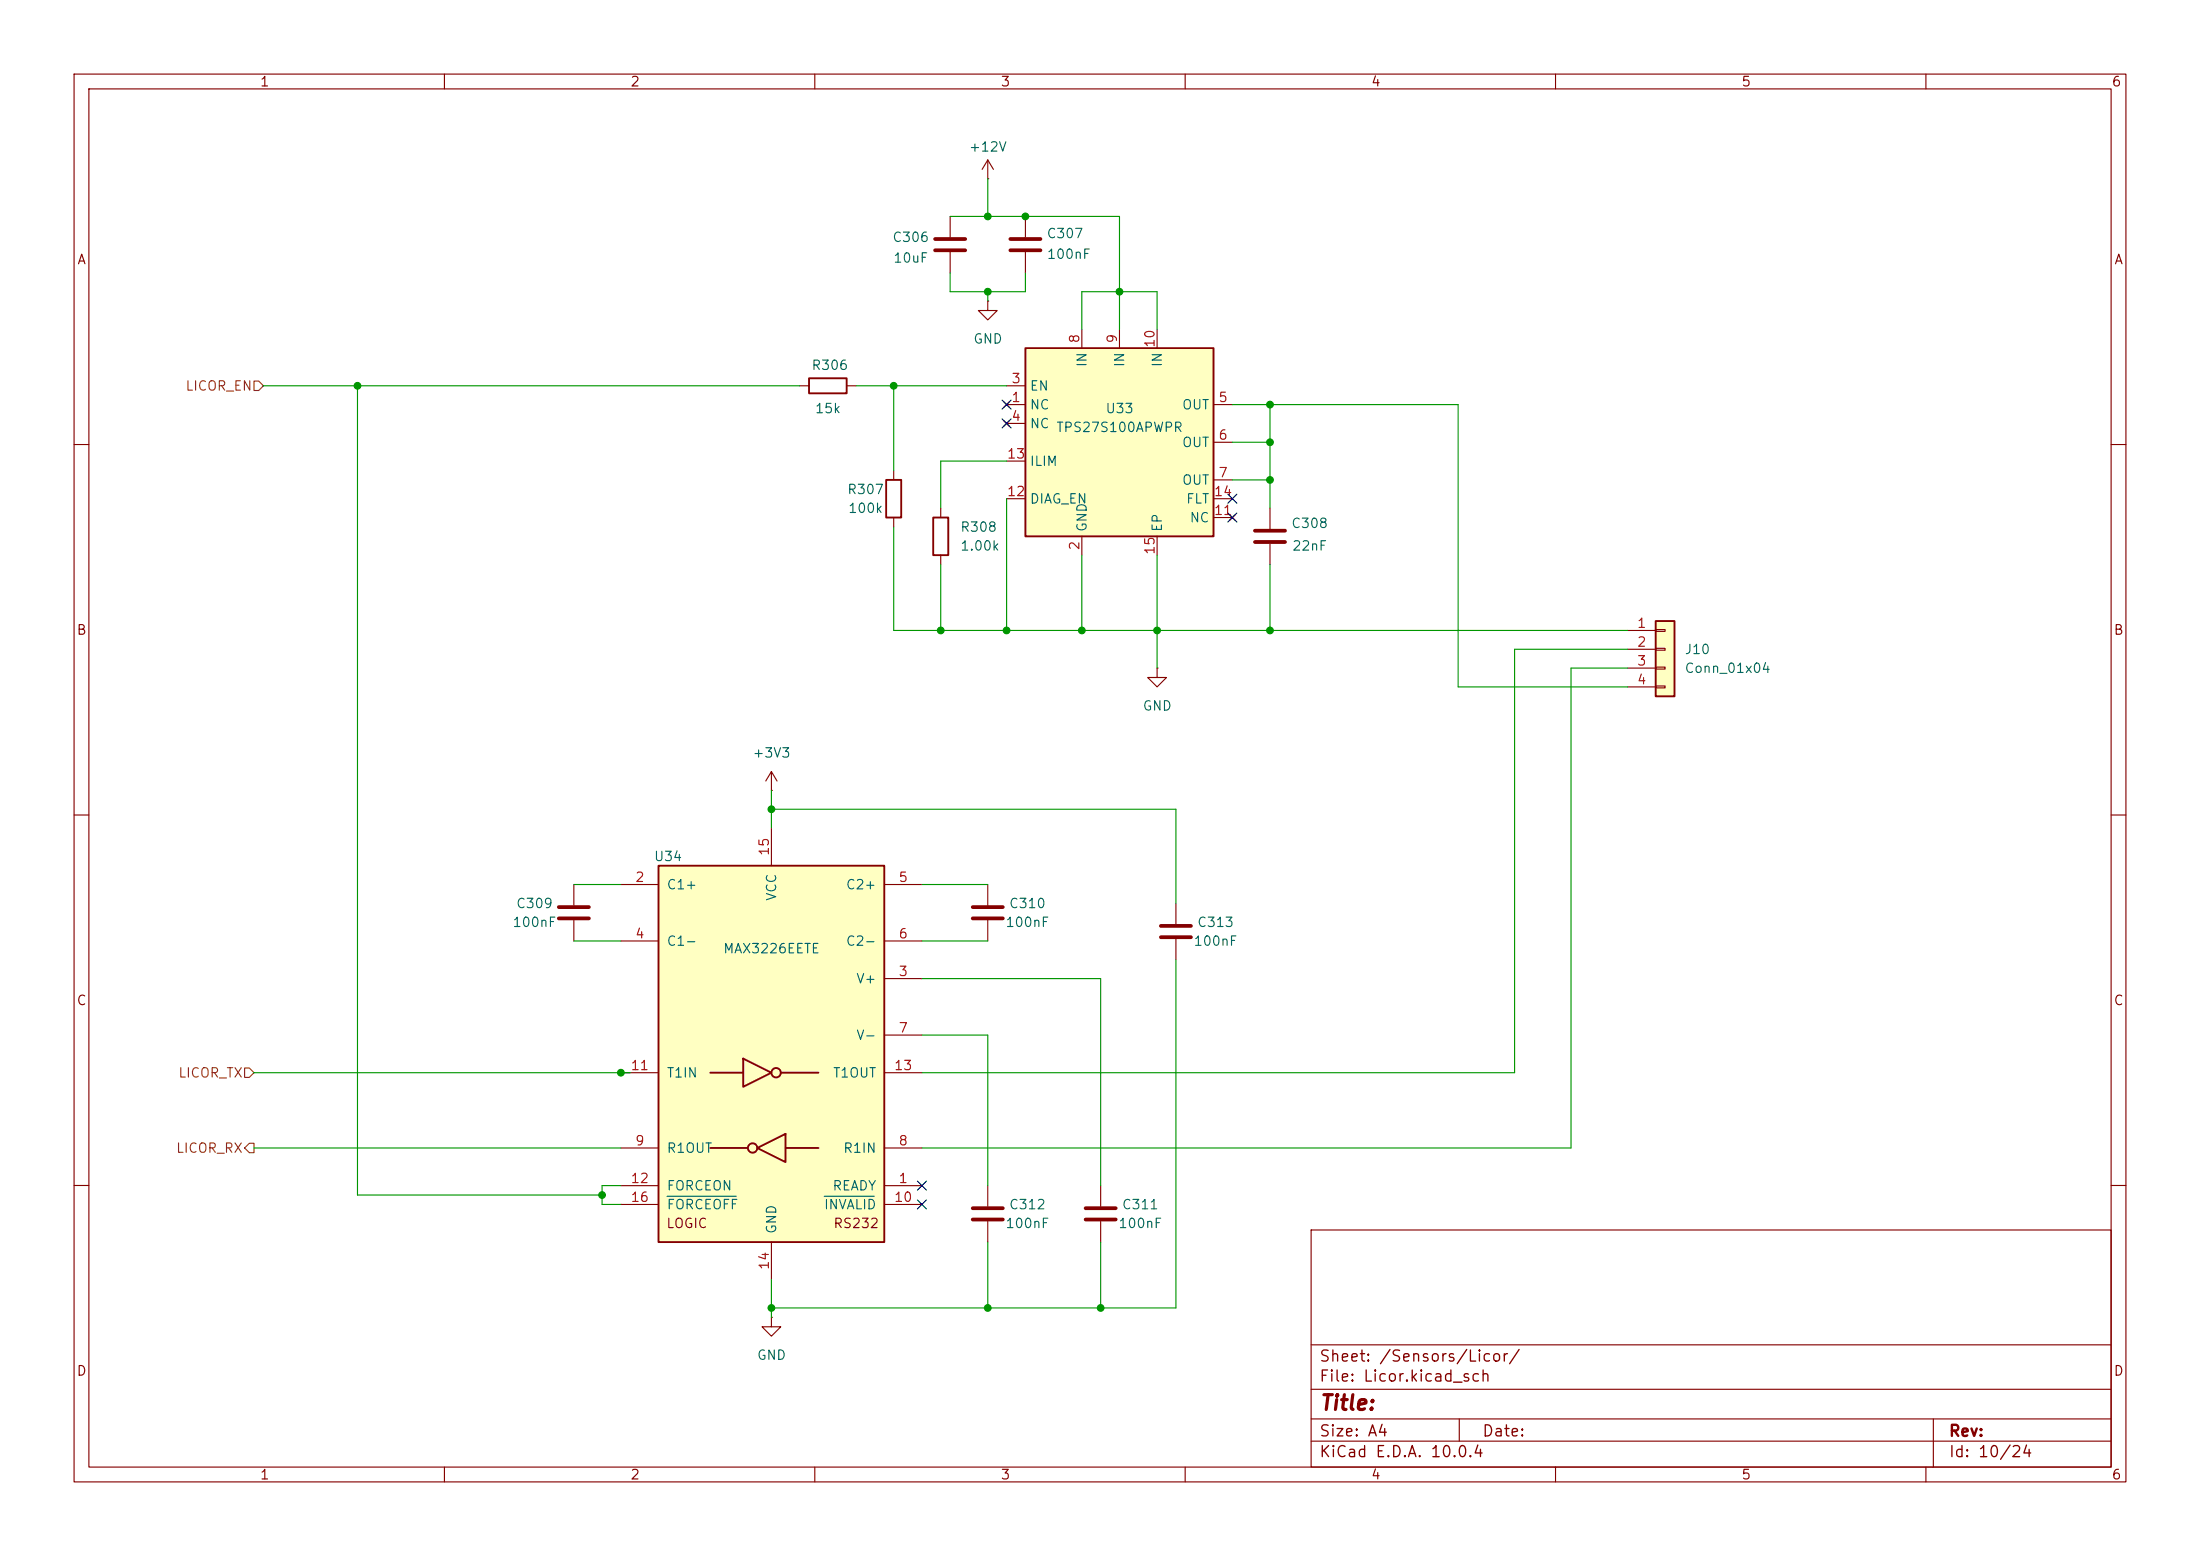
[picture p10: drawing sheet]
<svg xmlns="http://www.w3.org/2000/svg" width="297mm" height="210mm" viewBox="0 0 297 210" stroke-linecap="round" stroke-linejoin="round" font-family="sans-serif">
<g fill="none" stroke="#840000" stroke-width=".15">
<path d="M10 10h277v190h-277zM12 12h273v186h-273zM60 10v2M110 10v2M160 10v2M210 10v2M260 10v2M10 60h2M285 60h2M10 110h2M77.5 119.4v2.8M285 110h2"/>
<path d="M77.5 124.2v2.8M10 160h2M177 166h108v32h-108zM285 160h2M60 198v2M110 198v2M160 198v2M177 194.5h108M177 191.5h108M177 187.5h108M177 181.5h108M197 191.5v3"/>
<path d="M210 198v2M260 198v2M261 191.5v6.5"/>
</g>
<path d="M75.4 122.4h4.1M75.4 124h4.1" fill="none" stroke="#840000" stroke-width=".51"/>
<path d="M88.9 116.8h30.5v50.8h-30.5z" fill="#ffffc2"/>
<g fill="none" stroke="#840000" stroke-width=".25">
<path d="M88.9 116.8h30.5v50.8h-30.5zM95.9 144.8h4.4M95.9 154.9h5.1M100.3 142.9l3.8 1.9-3.8 1.9zM102.2 154.9l3.8-1.9v3.8zM105.4 144.8h5.1M106 154.9h4.5"/>
<circle cx="101.6" cy="154.9" r=".63"/>
<circle cx="104.8" cy="144.8" r=".63"/>
</g>
<g fill="none" stroke="#840000" stroke-width=".15">
<path d="M83.8 119.4h5.1M104.1 111.8v5M119.4 119.4h5.1M83.8 127h5.1M119.4 132.1h5.1M119.4 127h5.1M119.4 139.7h5.1M83.8 154.9h5.1M83.8 144.8h5.1M119.4 154.9h5.1M119.4 144.8h5.1M83.8 160h5.1"/>
<path d="M83.8 162.6h5.1M104.1 167.6v5.1M119.4 160h5.1M119.4 162.6h5.1"/>
</g>
<path d="M90 161.5h9.4M111.3 161.5h6.7" fill="none" stroke="#006464" stroke-width=".15"/>
<path d="M138.4 47h25.4v25.4h-25.4z" fill="#ffffc2"/>
<path d="M138.4 47h25.4v25.4h-25.4zM119.6 64.8h2.1v5.1h-2.1z" fill="none" stroke="#840000" stroke-width=".25"/>
<g fill="none" stroke="#840000" stroke-width=".15">
<path d="M135.5 54.2l.8 .8M135.5 56.8l.8 .7M135.9 54.6h2.5M135.9 52.1h2.5M135.9 57.2h2.5M136.3 54.2l-.8 .8M136.3 56.8l-.8 .7M146 44.5v2.5M151.1 44.5v2.5M156.2 44.5v2.5M163.8 54.6h2.6M163.8 59.7h2.6"/>
<path d="M120.6 63.5v1.3M120.6 69.9v1.2M135.9 67.3h2.5M135.9 62.2h2.5M146 72.4v2.5M156.2 72.4v2.5M163.8 64.8h2.6M163.8 69.9h2.6M163.8 67.3h2.6M166 69.5l.8 .7M166.8 69.5l-.8 .7M156.2 90.2v1.2h1.3l-1.3 1.3-1.3-1.3h1.3"/>
<path d="M156.2 90.2h.1M104.1 106.7h.1M104.1 104.1l-.7 1.3M104.1 104.1l.8 1.3M104.1 104.1v2.6M133.3 119.4v2.8M133.3 124.2v2.8M104.1 177.8v1.3h1.3l-1.3 1.2-1.2-1.2h1.2M104.1 177.8h.1M133.3 160v2.8M133.3 164.8v2.8"/>
</g>
<path d="M131.3 122.4h4.1M131.3 124h4.1M131.3 163.1h4.1M131.3 164.6h4.1" fill="none" stroke="#840000" stroke-width=".51"/>
<path d="M223.5 83.8h2.6v10.2h-2.6z" fill="#ffffc2"/>
<path d="M109.2 51.1h5.1v2h-5.1zM126 69.9h2v5h-2zM223.5 83.8h2.6v10.2h-2.6z" fill="none" stroke="#840000" stroke-width=".25"/>
<g fill="none" stroke="#840000" stroke-width=".15">
<path d="M128.3 29.2v2.8M128.3 34v2.8M133.3 24.1h.1M133.3 21.6l-.7 1.3M133.3 21.6l.8 1.3M133.3 21.6v2.5M138.4 29.2v2.8M138.4 34v2.8M107.9 52.1h1.3M114.3 52.1h1.3M133.3 40.6v1.3h1.3l-1.3 1.3-1.2-1.3h1.2M133.3 40.6h.1"/>
<path d="M127 68.6v1.3M127 74.9v1.3M171.4 68.6v2.8M171.4 73.4v2.8M219.7 85.1h3.8M219.7 87.6h3.8M219.7 90.2h3.8M219.7 92.7h3.8M223.5 85h1.3v.2h-1.3zM223.5 87.5h1.3v.3h-1.3zM223.5 90h1.3v.3h-1.3zM223.5 92.6h1.3v.2h-1.3z"/>
<path d="M158.7 121.9v2.8M158.7 126.7v2.8M148.6 160v2.8M148.6 164.8v2.8"/>
</g>
<path d="M126.2 32.3h4.1M126.2 33.8h4.1M136.4 32.3h4.1M136.4 33.8h4.1M169.4 71.6h4.1M169.4 73.2h4.1M156.7 125h4.1M156.7 126.5h4.1M146.6 163.1h4M146.6 164.6h4" fill="none" stroke="#840000" stroke-width=".51"/>
<path d="M34.3 51.4h.6l.7 .7-.7 .6h-.6zM33 144.1h.7l.6 .7-.6 .6h-.7zM33.7 154.3h.6v1.3h-.6l-.7-.7z" fill="none" stroke="#725600" stroke-width=".15"/>
<g fill="none" stroke="#009600" stroke-width=".15">
<path d="M128.3 36.8v2.6h10.1v-2.6M128.3 29.2h22.8v15.3M133.3 24.1v5.1M133.3 39.4v1.2M35.6 52.1h72.3M48.3 52.1v109.2h33M115.6 52.1h20.3M120.6 52.1v11.4M146 44.5v-5.1h10.2v5.1M166.4 54.6h30.4v38.1h22.9M166.4 59.7h5M171.4 54.6v14"/>
<path d="M120.6 71.1v14h99.1M127 76.2v8.9M135.9 67.3v17.8M135.9 62.2h-8.9v6.4M146 74.9v10.2M156.2 74.9v15.3M166.4 64.8h5M171.4 76.2v8.9M219.7 90.2h-7.6v64.7h-87.6M219.7 87.6h-15.2v57.2h-80M77.5 119.4h6.3M104.1 106.7v5.1"/>
<path d="M104.1 109.2h54.6v12.7M124.5 119.4h8.8M77.5 127h6.3M124.5 139.7h8.8v20.3M124.5 127h8.8M124.5 132.1h24.1v27.9M158.7 129.5v47h-54.6M34.3 154.9h49.5M34.3 144.8h50.8M83.8 160h-2.5v2.6h2.5M104.1 172.7v5.1M133.3 167.6v8.9"/>
<path d="M148.6 167.6v8.9"/>
</g>
<path d="M135.3 54l1.2 1.2M135.3 56.5l1.2 1.3M136.5 54l-1.2 1.2M136.5 56.5l-1.2 1.3M165.8 66.7l1.2 1.2M165.8 69.2l1.2 1.3M167 66.7l-1.2 1.2M167 69.2l-1.2 1.3M123.9 159.4l1.2 1.2M125.1 159.4l-1.2 1.2M123.9 162l1.2 1.2M125.1 162l-1.2 1.2" fill="none" stroke="#000084" stroke-width=".15"/>
<g fill="#009600" stroke="#009600" stroke-width=".14">
<circle cx="104.1" cy="176.5" r=".46"/>
<circle cx="81.3" cy="161.3" r=".46"/>
<circle cx="133.3" cy="176.5" r=".46"/>
<circle cx="83.8" cy="144.8" r=".46"/>
<circle cx="104.1" cy="109.2" r=".46"/>
<circle cx="146" cy="85.1" r=".46"/>
<circle cx="156.2" cy="85.1" r=".46"/>
<circle cx="171.4" cy="85.1" r=".46"/>
<circle cx="171.4" cy="59.7" r=".46"/>
<circle cx="171.4" cy="54.6" r=".46"/>
<circle cx="171.4" cy="64.8" r=".46"/>
<circle cx="151.1" cy="39.4" r=".46"/>
<circle cx="120.6" cy="52.1" r=".46"/>
<circle cx="48.3" cy="52.1" r=".46"/>
<circle cx="135.9" cy="85.1" r=".46"/>
<circle cx="127" cy="85.1" r=".46"/>
<circle cx="133.3" cy="39.4" r=".46"/>
<circle cx="148.6" cy="176.5" r=".46"/>
<circle cx="133.3" cy="29.2" r=".46"/>
<circle cx="138.4" cy="29.2" r=".46"/>
</g>
<text font-size="2" fill="#840000" x="178" y="190.8">Title:</text>
<g font-size="1.5" fill="#840000">
<text x="178" y="184.2">Sheet: /Sensors/Licor/</text>
<text x="178" y="186.9">File: Licor.kicad_sch</text>
<text x="178" y="197.1">KiCad E.D.A. 10.0.4</text>
<text x="178" y="194.3">Size: A4</text>
<text x="200" y="194.3">Date:</text>
<text x="263" y="194.3">Rev:</text>
<text x="263" y="197.1">Id: 10/24</text>
</g>
<g font-size="1.3" fill="#840000">
<text x="35" y="12">1</text>
<text x="85" y="12">2</text>
<text x="135" y="12">3</text>
<text x="185" y="12">4</text>
<text x="235" y="12">5</text>
<text x="285" y="12">6</text>
<text x="10.3" y="36">A</text>
<text x="285.3" y="36">A</text>
<text x="10.3" y="86">B</text>
<text x="285.3" y="86">B</text>
<text x="10.3" y="136">C</text>
<text x="285.3" y="136">C</text>
<text x="89.9" y="166.1">LOGIC</text>
<text x="112.4" y="166.1">RS232</text>
<text x="10.3" y="186">D</text>
<text x="285.3" y="186">D</text>
<text x="35" y="200">1</text>
<text x="85" y="200">2</text>
<text x="135" y="200">3</text>
<text x="185" y="200">4</text>
<text x="235" y="200">5</text>
<text x="285" y="200">6</text>
</g>
<g font-size="1.3" fill="#006464">
<text x="130.7" y="20.8">+12V</text>
<text x="120.4" y="33">C306</text>
<text x="120.5" y="35.8">10uF</text>
<text x="141.2" y="32.5">C307</text>
<text x="141.2" y="35.3">100nF</text>
<text x="131.3" y="46.7">GND</text>
<text x="109.5" y="50.2">R306</text>
<text x="138.9" y="53">EN</text>
<text x="147" y="49.6" transform="rotate(-90 147 49.6)">IN</text>
<text x="152.1" y="49.6" transform="rotate(-90 152.1 49.6)">IN</text>
<text x="157.2" y="49.6" transform="rotate(-90 157.2 49.6)">IN</text>
<text x="109.9" y="56.1">15k</text>
<text x="138.9" y="55.6">NC</text>
<text x="138.9" y="58.1">NC</text>
<text x="142.5" y="58.6">TPS27S100APWPR</text>
<text x="149.2" y="56.1">U33</text>
<text x="159.5" y="55.6">OUT</text>
<text x="138.9" y="63.2">ILIM</text>
<text x="159.5" y="60.7">OUT</text>
<text x="159.5" y="65.7">OUT</text>
<text x="114.3" y="67">R307</text>
<text x="114.4" y="69.6">100k</text>
<text x="138.9" y="68.3">DIAG_EN</text>
<text x="147" y="71.9" transform="rotate(-90 147 71.9)">GND</text>
<text x="157.2" y="71.9" transform="rotate(-90 157.2 71.9)">EP</text>
<text x="160" y="68.3">FLT</text>
<text x="160.5" y="70.8">NC</text>
<text x="174.2" y="71.6">C308</text>
<text x="129.5" y="72.1">R308</text>
<text x="129.5" y="74.6">1.00k</text>
<text x="174.4" y="74.6">22nF</text>
<text x="227.3" y="88.6">J10</text>
<text x="227.3" y="91.1">Conn_01x04</text>
<text x="154.2" y="96.2">GND</text>
<text x="101.5" y="102.6">+3V3</text>
<text x="88.2" y="116.5">U34</text>
<text x="69.1" y="125.4">100nF</text>
<text x="69.6" y="122.9">C309</text>
<text x="89.9" y="120.4">C1+</text>
<text x="105.1" y="121.7" transform="rotate(-90 105.1 121.7)">VCC</text>
<text x="114.1" y="120.4">C2+</text>
<text x="135.6" y="125.4">100nF</text>
<text x="136.1" y="122.9">C310</text>
<text x="161.5" y="125.4">C313</text>
<text x="89.9" y="128">C1-</text>
<text x="97.5" y="129">MAX3226EETE</text>
<text x="114.1" y="128">C2-</text>
<text x="161" y="128">100nF</text>
<text x="115.5" y="133.1">V+</text>
<text x="115.5" y="140.7">V-</text>
<text x="89.9" y="145.8">T1IN</text>
<text x="112.4" y="145.8">T1OUT</text>
<text x="89.9" y="155.9">R1OUT</text>
<text x="113.7" y="155.9">R1IN</text>
<text x="89.9" y="161">FORCEON</text>
<text x="112.3" y="161">READY</text>
<text x="89.9" y="163.5">FORCEOFF</text>
<text x="105.1" y="166.6" transform="rotate(-90 105.1 166.6)">GND</text>
<text x="111.1" y="163.5">INVALID</text>
<text x="135.6" y="166.1">100nF</text>
<text x="136.1" y="163.5">C312</text>
<text x="150.9" y="166.1">100nF</text>
<text x="151.4" y="163.5">C311</text>
<text x="102.1" y="183.9">GND</text>
</g>
<g font-size="1.3" fill="#a90000">
<text x="146" y="46.4" transform="rotate(-90 146 46.4)">8</text>
<text x="151.1" y="46.4" transform="rotate(-90 151.1 46.4)">9</text>
<text x="156.2" y="47" transform="rotate(-90 156.2 47)">10</text>
<text x="136.5" y="52">3</text>
<text x="136.5" y="54.6">1</text>
<text x="136.5" y="57.1">4</text>
<text x="164.4" y="54.6">5</text>
<text x="164.4" y="59.7">6</text>
<text x="135.8" y="62.2">13</text>
<text x="164.4" y="64.7">7</text>
<text x="135.8" y="67.3">12</text>
<text x="163.8" y="69.8">11</text>
<text x="163.8" y="67.3">14</text>
<text x="146" y="74.4" transform="rotate(-90 146 74.4)">2</text>
<text x="156.2" y="75" transform="rotate(-90 156.2 75)">15</text>
<text x="220.9" y="85.1">1</text>
<text x="220.9" y="87.6">2</text>
<text x="220.9" y="90.1">3</text>
<text x="220.9" y="92.7">4</text>
<text x="85.7" y="119.4">2</text>
<text x="104.1" y="115.6" transform="rotate(-90 104.1 115.6)">15</text>
<text x="121.2" y="119.4">5</text>
<text x="85.7" y="127">4</text>
<text x="121.2" y="127">6</text>
<text x="121.2" y="132.1">3</text>
<text x="121.2" y="139.7">7</text>
<text x="85" y="144.8">11</text>
<text x="120.6" y="144.8">13</text>
<text x="85.7" y="154.9">9</text>
<text x="121.2" y="154.9">8</text>
<text x="85" y="160">12</text>
<text x="121.2" y="160">1</text>
<text x="85" y="162.5">16</text>
<text x="120.6" y="162.5">10</text>
<text x="104.1" y="171.5" transform="rotate(-90 104.1 171.5)">14</text>
</g>
<g font-size="1.3" fill="#725600">
<text x="24.9" y="53">LICOR_EN</text>
<text x="24" y="145.8">LICOR_TX</text>
<text x="23.7" y="155.9">LICOR_RX</text>
</g>
</svg>
